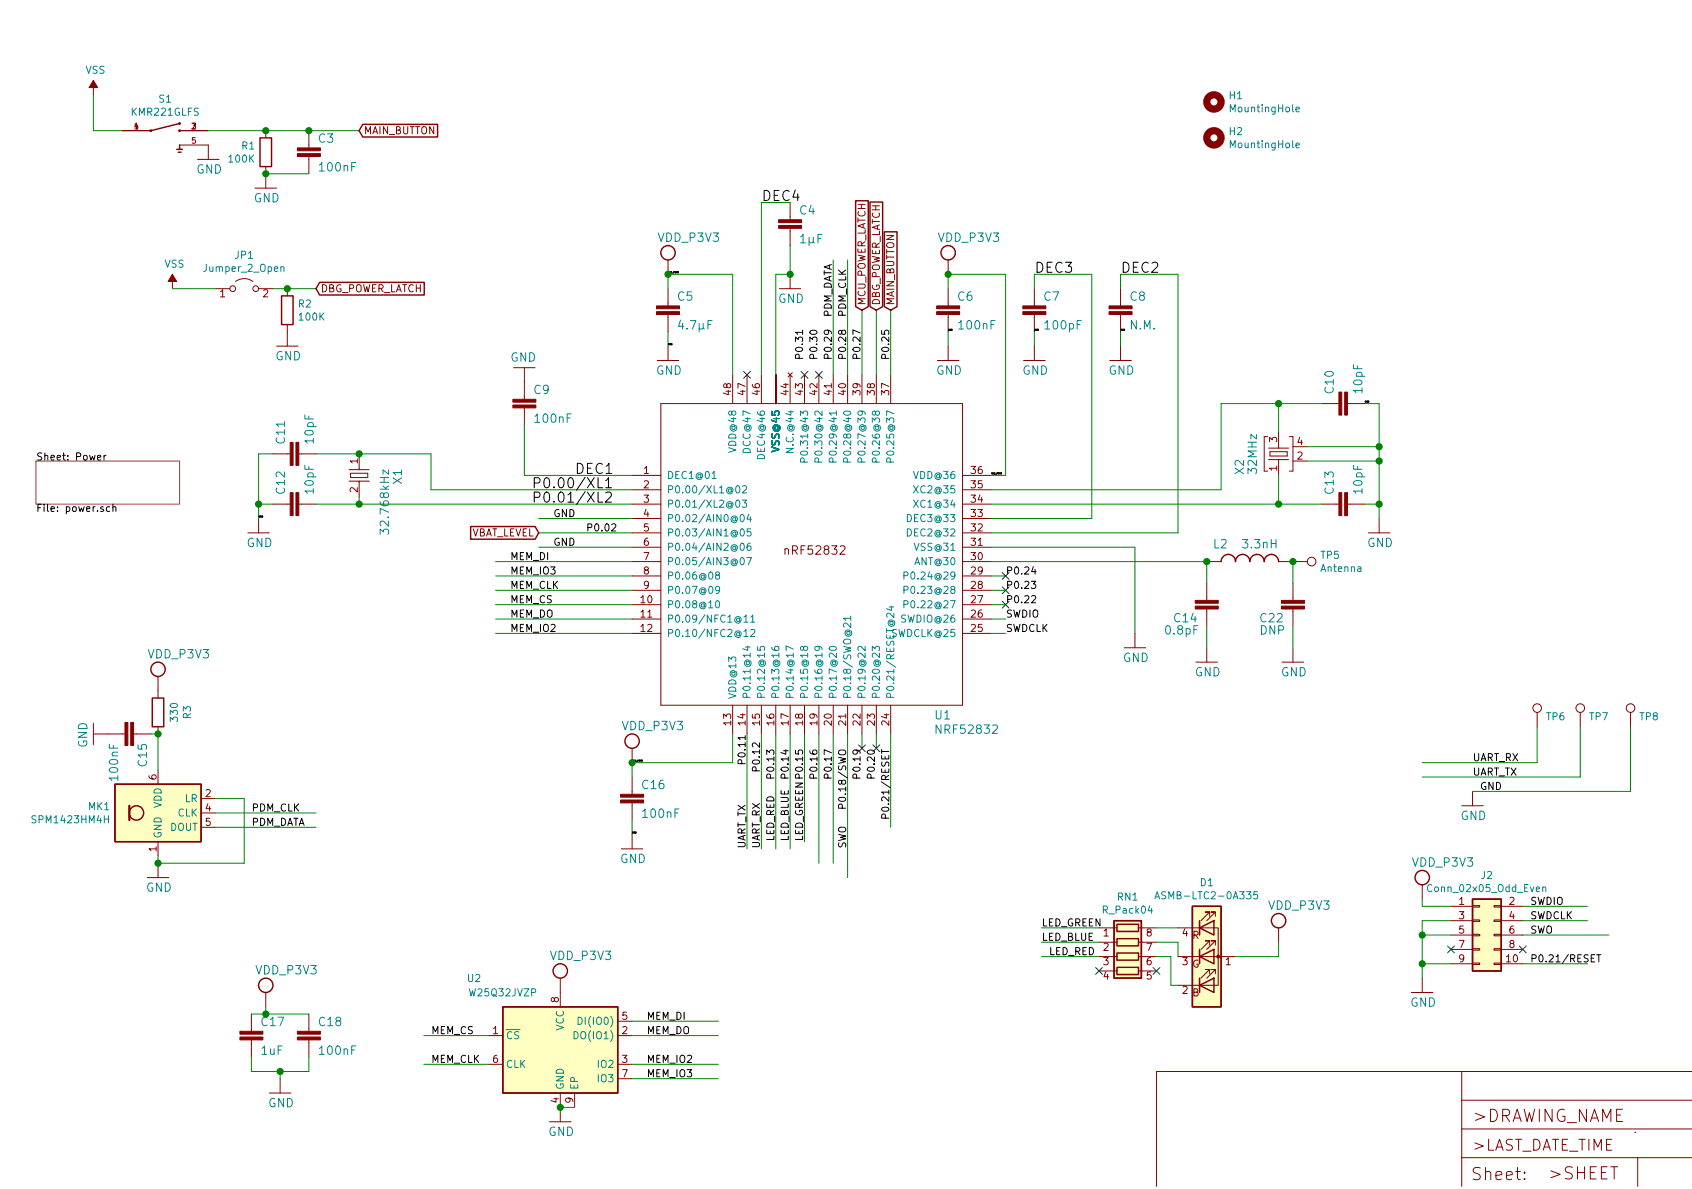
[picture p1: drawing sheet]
EESchema Schematic File Version 4
EELAYER 30 0
EELAYER END
$Descr User 11774 8268
encoding utf-8
Sheet 1 2
Title ""
Date ""
Rev ""
Comp ""
Comment1 ""
Comment2 ""
Comment3 ""
Comment4 ""
$EndDescr
Wire Wire Line
	4400 5800 4400 5700
Text Label 4400 5800 0    10   ~ 0
GND
Wire Wire Line
	4650 2400 4650 2300
Text Label 4650 2400 0    10   ~ 0
GND
Wire Wire Line
	5500 1700 5500 1900
Wire Wire Line
	5400 2600 5400 1900
Wire Wire Line
	5400 1900 5500 1900
Connection ~ 5500 1900
Wire Wire Line
	6600 2300 6600 2400
Text Label 6600 2300 0    10   ~ 0
GND
Wire Wire Line
	9500 2800 9600 2800
Wire Wire Line
	9600 2800 9600 3100
Wire Wire Line
	9600 3100 9600 3200
Wire Wire Line
	9600 3200 9600 3500
Wire Wire Line
	9600 3500 9600 3600
Wire Wire Line
	9500 3500 9600 3500
Wire Wire Line
	9100 3100 9600 3100
Wire Wire Line
	9100 3200 9600 3200
Connection ~ 9600 3500
Connection ~ 9600 3100
Connection ~ 9600 3200
Text Label 9500 2800 0    10   ~ 0
GND
Wire Wire Line
	7200 2300 7200 2400
Text Label 7200 2300 0    10   ~ 0
GND
Wire Wire Line
	7800 2300 7800 2400
Text Label 7800 2300 0    10   ~ 0
GND
Wire Wire Line
	6900 3800 7900 3800
Wire Wire Line
	7900 3800 7900 4400
Wire Wire Line
	1800 3600 1800 3500
Wire Wire Line
	1800 3500 1800 3150
Wire Wire Line
	1800 3150 1900 3150
Wire Wire Line
	1900 3500 1800 3500
Connection ~ 1800 3500
Text Label 1800 3600 0    10   ~ 0
GND
Wire Wire Line
	4400 5300 4400 5400
Wire Wire Line
	5100 5100 5100 5300
Wire Wire Line
	5100 5300 4400 5300
Connection ~ 4400 5300
Text Label 4400 5300 0    10   ~ 0
VDD_P3V3
Wire Wire Line
	4650 1900 4650 2000
Connection ~ 4650 1900
Text Label 4650 1900 0    10   ~ 0
VDD_P3V3
Wire Wire Line
	6900 3300 7000 3300
Wire Wire Line
	7000 3300 7000 1900
Wire Wire Line
	7000 1900 6600 1900
Wire Wire Line
	6600 1900 6600 2000
Connection ~ 6600 1900
Text Label 6900 3300 0    10   ~ 0
VDD_P3V3
Text Label 4000 3300 0    70   ~ 0
DEC1
Wire Wire Line
	5300 1400 5500 1400
Text Label 5300 1400 0    70   ~ 0
DEC4
Wire Wire Line
	7200 2000 7200 1900
Wire Wire Line
	7200 1900 7600 1900
Wire Wire Line
	7600 1900 7600 3600
Wire Wire Line
	7600 3600 6900 3600
Text Label 7200 1900 0    70   ~ 0
DEC3
Wire Wire Line
	6900 3700 8200 3700
Wire Wire Line
	8200 3700 8200 1900
Wire Wire Line
	8200 1900 7800 1900
Wire Wire Line
	7800 1900 7800 2000
Text Label 7800 1900 0    70   ~ 0
DEC2
Wire Wire Line
	9200 2800 8900 2800
Wire Wire Line
	8900 2800 8900 3000
Wire Wire Line
	8900 2800 8500 2800
Wire Wire Line
	8500 2800 8500 3400
Wire Wire Line
	8500 3400 6900 3400
Connection ~ 8900 2800
Wire Wire Line
	8900 3300 8900 3500
Wire Wire Line
	8900 3500 9200 3500
Wire Wire Line
	6900 3500 8900 3500
Connection ~ 8900 3500
Text Label 5600 2500 1    50   ~ 0
P0.31
Text Label 5700 2500 1    50   ~ 0
P0.30
Text Label 5800 2500 1    50   ~ 0
P0.29
Text Label 5900 2500 1    50   ~ 0
P0.28
Text Label 6000 2500 1    50   ~ 0
P0.27
Text Label 6200 2500 1    50   ~ 0
P0.25
Wire Wire Line
	6900 4000 7000 4000
Text Label 7000 4000 0    50   ~ 0
P0.24
Wire Wire Line
	6900 4100 7000 4100
Text Label 7000 4100 0    50   ~ 0
P0.23
Wire Wire Line
	6900 4200 7000 4200
Text Label 7000 4200 0    50   ~ 0
P0.22
Text Label 4300 3700 2    50   ~ 0
P0.02
Text Label 5200 5100 3    50   ~ 0
P0.11
Text Label 5300 5150 3    50   ~ 0
P0.12
Text Label 5400 5200 3    50   ~ 0
P0.13
Text Label 5500 5200 3    50   ~ 0
P0.14
Text Label 5600 5200 3    50   ~ 0
P0.15
Text Label 5700 5200 3    50   ~ 0
P0.16
Text Label 5800 5200 3    50   ~ 0
P0.17
Text Label 5900 5200 3    50   ~ 0
P0.18/SWO
Wire Wire Line
	6000 5100 6000 5200
Text Label 6000 5200 3    50   ~ 0
P0.19
Wire Wire Line
	6100 5100 6100 5200
Text Label 6100 5200 3    50   ~ 0
P0.20
Text Label 6200 5200 3    50   ~ 0
P0.21/RESET
Wire Wire Line
	3000 3400 3000 3150
Wire Wire Line
	2200 3150 2500 3150
Wire Wire Line
	3000 3150 2500 3150
Connection ~ 2500 3150
Text Label 3700 3400 0    70   ~ 0
P0.00/XL1
Wire Wire Line
	2200 3500 2500 3500
Wire Wire Line
	2500 3500 2500 3450
Text Label 3700 3500 0    70   ~ 0
P0.01/XL2
Connection ~ 2500 3500
Wire Wire Line
	6900 4400 7000 4400
Text Label 7000 4400 0    50   ~ 0
SWDCLK
Wire Wire Line
	6900 4300 7000 4300
Text Label 7000 4300 0    50   ~ 0
SWDIO
$Comp
L nRF52832_qfaa-eagle-import:NRF52832 U1
U 1 1
P 4600 4900
F 0 "U1" H 6500 4800 59  0000 L BNN
F 1 "NRF52832" H 6500 4700 59  0000 L BNN
F 2 "nRF52832_qfaa:QFN40P600X600X90-48_N" H 4600 4900 50  0001 C CNN
F 3 "" H 4600 4900 50  0001 C CNN
F 4 "C77540" H 4600 4900 50  0001 C CNN "LCSC"
	1    4600 4900
	1    0    0    -1  
$EndComp
$Comp
L nRF52832_qfaa-eagle-import:VCC #VDD_NRF05
U 1 1
P 4400 5200
F 0 "#VDD_NRF05" H 4400 5200 50  0001 C CNN
F 1 "VDD_P3V3" H 4325 5325 59  0000 L BNN
F 2 "" H 4400 5200 50  0001 C CNN
F 3 "" H 4400 5200 50  0001 C CNN
	1    4400 5200
	1    0    0    -1  
$EndComp
$Comp
L nRF52832_qfaa-eagle-import:GND #GND016
U 1 1
P 4400 5900
F 0 "#GND016" H 4400 5900 50  0001 C CNN
F 1 "GND" H 4300 5800 59  0000 L BNN
F 2 "" H 4400 5900 50  0001 C CNN
F 3 "" H 4400 5900 50  0001 C CNN
	1    4400 5900
	-1   0    0    -1  
$EndComp
$Comp
L nRF52832_qfaa-eagle-import:GND #GND09
U 1 1
P 3650 2550
F 0 "#GND09" H 3650 2550 50  0001 C CNN
F 1 "GND" H 3550 2450 59  0000 L BNN
F 2 "" H 3650 2550 50  0001 C CNN
F 3 "" H 3650 2550 50  0001 C CNN
	1    3650 2550
	1    0    0    1   
$EndComp
$Comp
L nRF52832_qfaa-eagle-import:GND #GND05
U 1 1
P 4650 2500
F 0 "#GND05" H 4650 2500 50  0001 C CNN
F 1 "GND" H 4550 2400 59  0000 L BNN
F 2 "" H 4650 2500 50  0001 C CNN
F 3 "" H 4650 2500 50  0001 C CNN
	1    4650 2500
	-1   0    0    -1  
$EndComp
$Comp
L nRF52832_qfaa-eagle-import:GND #GND03
U 1 1
P 5500 2000
F 0 "#GND03" H 5500 2000 50  0001 C CNN
F 1 "GND" H 5400 1900 59  0000 L BNN
F 2 "" H 5500 2000 50  0001 C CNN
F 3 "" H 5500 2000 50  0001 C CNN
	1    5500 2000
	-1   0    0    -1  
$EndComp
$Comp
L nRF52832_qfaa-eagle-import:GND #GND06
U 1 1
P 6600 2500
F 0 "#GND06" H 6600 2500 50  0001 C CNN
F 1 "GND" H 6500 2400 59  0000 L BNN
F 2 "" H 6600 2500 50  0001 C CNN
F 3 "" H 6600 2500 50  0001 C CNN
	1    6600 2500
	-1   0    0    -1  
$EndComp
$Comp
L nRF52832_qfaa-eagle-import:GND #GND07
U 1 1
P 7200 2500
F 0 "#GND07" H 7200 2500 50  0001 C CNN
F 1 "GND" H 7100 2400 59  0000 L BNN
F 2 "" H 7200 2500 50  0001 C CNN
F 3 "" H 7200 2500 50  0001 C CNN
	1    7200 2500
	-1   0    0    -1  
$EndComp
$Comp
L nRF52832_qfaa-eagle-import:GND #GND010
U 1 1
P 1800 3700
F 0 "#GND010" H 1800 3700 50  0001 C CNN
F 1 "GND" H 1700 3600 59  0000 L BNN
F 2 "" H 1800 3700 50  0001 C CNN
F 3 "" H 1800 3700 50  0001 C CNN
	1    1800 3700
	-1   0    0    -1  
$EndComp
$Comp
L nRF52832_qfaa-eagle-import:VCC #VDD_NRF02
U 1 1
P 4650 1800
F 0 "#VDD_NRF02" H 4650 1800 50  0001 C CNN
F 1 "VDD_P3V3" H 4575 1925 59  0000 L BNN
F 2 "" H 4650 1800 50  0001 C CNN
F 3 "" H 4650 1800 50  0001 C CNN
	1    4650 1800
	1    0    0    -1  
$EndComp
$Comp
L nRF52832_qfaa-eagle-import:VCC #VDD_NRF03
U 1 1
P 6600 1800
F 0 "#VDD_NRF03" H 6600 1800 50  0001 C CNN
F 1 "VDD_P3V3" H 6525 1925 59  0000 L BNN
F 2 "" H 6600 1800 50  0001 C CNN
F 3 "" H 6600 1800 50  0001 C CNN
	1    6600 1800
	1    0    0    -1  
$EndComp
$Comp
L nRF52832_qfaa-eagle-import:GND #GND011
U 1 1
P 9600 3700
F 0 "#GND011" H 9600 3700 50  0001 C CNN
F 1 "GND" H 9500 3600 59  0000 L BNN
F 2 "" H 9600 3700 50  0001 C CNN
F 3 "" H 9600 3700 50  0001 C CNN
	1    9600 3700
	-1   0    0    -1  
$EndComp
$Comp
L nRF52832_qfaa-eagle-import:GND #GND08
U 1 1
P 7800 2500
F 0 "#GND08" H 7800 2500 50  0001 C CNN
F 1 "GND" H 7700 2400 59  0000 L BNN
F 2 "" H 7800 2500 50  0001 C CNN
F 3 "" H 7800 2500 50  0001 C CNN
	1    7800 2500
	-1   0    0    -1  
$EndComp
$Comp
L nRF52832_qfaa-eagle-import:XTAL_32MHZ X2
U 1 1
P 9000 3300
F 0 "X2" H 9000 3640 59  0000 L BNN
F 1 "32MHz" H 9000 3550 59  0000 L BNN
F 2 "nRF52832_qfaa:BT-XTAL_2016_N" H 9000 3300 50  0001 C CNN
F 3 "" H 9000 3300 50  0001 C CNN
	1    9000 3300
	0    -1   -1   0   
$EndComp
$Comp
L nRF52832_qfaa-eagle-import:INDUCTOR_0402_N L2
U 1 1
P 8700 3900
F 0 "L2" V 8850 4050 59  0000 L BNN
F 1 "3.3nH" V 8850 3700 59  0000 L BNN
F 2 "Capacitor_SMD:C_0402_1005Metric" H 8700 3900 50  0001 C CNN
F 3 "" H 8700 3900 50  0001 C CNN
F 4 "C162542" H 8700 3900 50  0001 C CNN "LCSC"
	1    8700 3900
	0    -1   -1   0   
$EndComp
$Comp
L nRF52832_qfaa-eagle-import:CAPACITOR_0402_N C10
U 1 1
P 9300 2800
F 0 "C10" H 9360 2815 59  0000 L BNN
F 1 "10pF" H 9360 2615 59  0000 L BNN
F 2 "Capacitor_SMD:C_0402_1005Metric" H 9300 2800 50  0001 C CNN
F 3 "" H 9300 2800 50  0001 C CNN
F 4 "C32949" H 9300 2800 50  0001 C CNN "LCSC"
	1    9300 2800
	0    -1   -1   0   
$EndComp
$Comp
L nRF52832_qfaa-eagle-import:CAPACITOR_0402_N C13
U 1 1
P 9300 3500
F 0 "C13" H 9360 3515 59  0000 L BNN
F 1 "10pF" H 9360 3315 59  0000 L BNN
F 2 "Capacitor_SMD:C_0402_1005Metric" H 9300 3500 50  0001 C CNN
F 3 "" H 9300 3500 50  0001 C CNN
F 4 "C32949" H 9300 3500 50  0001 C CNN "LCSC"
	1    9300 3500
	0    -1   -1   0   
$EndComp
$Comp
L nRF52832_qfaa-eagle-import:CAPACITOR_0402_N C14
U 1 1
P 8400 4250
F 0 "C14" H 8460 4265 59  0000 L BNN
F 1 "0.8pF" H 8450 4350 59  0000 L BNN
F 2 "Capacitor_SMD:C_0402_1005Metric" H 8400 4250 50  0001 C CNN
F 3 "" H 8400 4250 50  0001 C CNN
F 4 "C326068" H 8400 4250 50  0001 C CNN "LCSC"
	1    8400 4250
	-1   0    0    1   
$EndComp
$Comp
L nRF52832_qfaa-eagle-import:CAPACITOR_0402_N C9
U 1 1
P 3650 2750
F 0 "C9" H 3710 2765 59  0000 L BNN
F 1 "100nF" H 3710 2565 59  0000 L BNN
F 2 "Capacitor_SMD:C_0402_1005Metric" H 3650 2750 50  0001 C CNN
F 3 "" H 3650 2750 50  0001 C CNN
F 4 "C1525" H 3650 2750 50  0001 C CNN "LCSC"
	1    3650 2750
	1    0    0    -1  
$EndComp
$Comp
L nRF52832_qfaa-eagle-import:CAPACITOR_0402_N C16
U 1 1
P 4400 5500
F 0 "C16" H 4460 5515 59  0000 L BNN
F 1 "100nF" H 4460 5315 59  0000 L BNN
F 2 "Capacitor_SMD:C_0402_1005Metric" H 4400 5500 50  0001 C CNN
F 3 "" H 4400 5500 50  0001 C CNN
F 4 "C1525" H 4400 5500 50  0001 C CNN "LCSC"
	1    4400 5500
	1    0    0    -1  
$EndComp
$Comp
L nRF52832_qfaa-eagle-import:CAPACITOR_0402_N C6
U 1 1
P 6600 2100
F 0 "C6" H 6660 2115 59  0000 L BNN
F 1 "100nF" H 6660 1915 59  0000 L BNN
F 2 "Capacitor_SMD:C_0402_1005Metric" H 6600 2100 50  0001 C CNN
F 3 "" H 6600 2100 50  0001 C CNN
F 4 "C1525" H 6600 2100 50  0001 C CNN "LCSC"
	1    6600 2100
	1    0    0    -1  
$EndComp
$Comp
L nRF52832_qfaa-eagle-import:CAPACITOR_0402_N C8
U 1 1
P 7800 2100
F 0 "C8" H 7860 2115 59  0000 L BNN
F 1 "N.M." H 7860 1915 59  0000 L BNN
F 2 "Capacitor_SMD:C_0402_1005Metric" H 7800 2100 50  0001 C CNN
F 3 "" H 7800 2100 50  0001 C CNN
	1    7800 2100
	1    0    0    -1  
$EndComp
$Comp
L nRF52832_qfaa-eagle-import:CAPACITOR_0402_N C7
U 1 1
P 7200 2100
F 0 "C7" H 7260 2115 59  0000 L BNN
F 1 "100pF" H 7260 1915 59  0000 L BNN
F 2 "Capacitor_SMD:C_0402_1005Metric" H 7200 2100 50  0001 C CNN
F 3 "" H 7200 2100 50  0001 C CNN
F 4 "C1546" H 7200 2100 50  0001 C CNN "LCSC"
	1    7200 2100
	1    0    0    -1  
$EndComp
$Comp
L nRF52832_qfaa-eagle-import:CAPACITOR_0603_N C5
U 1 1
P 4650 2100
F 0 "C5" H 4710 2115 59  0000 L BNN
F 1 "4.7µF" H 4710 1915 59  0000 L BNN
F 2 "Capacitor_SMD:C_0402_1005Metric" H 4650 2100 50  0001 C CNN
F 3 "" H 4650 2100 50  0001 C CNN
F 4 "C77004" H 4650 2100 50  0001 C CNN "LCSC"
	1    4650 2100
	1    0    0    -1  
$EndComp
$Comp
L nRF52832_qfaa-eagle-import:CAPACITOR_0603_N C4
U 1 1
P 5500 1500
F 0 "C4" H 5560 1515 59  0000 L BNN
F 1 "1µF" H 5560 1315 59  0000 L BNN
F 2 "Capacitor_SMD:C_0402_1005Metric" H 5500 1500 50  0001 C CNN
F 3 "" H 5500 1500 50  0001 C CNN
F 4 "C92755" H 5500 1500 50  0001 C CNN "LCSC"
	1    5500 1500
	1    0    0    -1  
$EndComp
$Comp
L nRF52832_qfaa-eagle-import:XTAL_32KHZ X1
U 1 1
P 2500 3250
F 0 "X1" H 2500 3490 59  0000 L BNN
F 1 "32.768kHz" H 2500 3400 59  0000 L BNN
F 2 "nRF52832_qfaa:XTAL_3215_N" H 2500 3250 50  0001 C CNN
F 3 "" H 2500 3250 50  0001 C CNN
	1    2500 3250
	0    1    1    0   
$EndComp
$Comp
L nRF52832_qfaa-eagle-import:CAPACITOR_0402_N C11
U 1 1
P 2000 3150
F 0 "C11" H 2060 3165 59  0000 L BNN
F 1 "10pF" H 2060 2965 59  0000 L BNN
F 2 "Capacitor_SMD:C_0402_1005Metric" H 2000 3150 50  0001 C CNN
F 3 "" H 2000 3150 50  0001 C CNN
F 4 "C32949" H 2000 3150 50  0001 C CNN "LCSC"
	1    2000 3150
	0    -1   -1   0   
$EndComp
$Comp
L nRF52832_qfaa-eagle-import:CAPACITOR_0402_N C12
U 1 1
P 2000 3500
F 0 "C12" H 2060 3515 59  0000 L BNN
F 1 "10pF" H 2060 3315 59  0000 L BNN
F 2 "Capacitor_SMD:C_0402_1005Metric" H 2000 3500 50  0001 C CNN
F 3 "" H 2000 3500 50  0001 C CNN
F 4 "C32949" H 2000 3500 50  0001 C CNN "LCSC"
	1    2000 3500
	0    -1   -1   0   
$EndComp
Wire Wire Line
	3000 3400 4400 3400
Wire Wire Line
	2500 3500 4400 3500
Text Label 10650 6700 0    50   ~ 0
P0.21/RESET
Text Label 10650 6300 0    50   ~ 0
SWDIO
Text Label 10650 6400 0    50   ~ 0
SWDCLK
$Comp
L nRF52832_qfaa-eagle-import:GND #GND018
U 1 1
P 9900 6900
F 0 "#GND018" H 9900 6900 50  0001 C CNN
F 1 "GND" H 9800 6800 59  0000 L BNN
F 2 "" H 9900 6900 50  0001 C CNN
F 3 "" H 9900 6900 50  0001 C CNN
	1    9900 6900
	-1   0    0    -1  
$EndComp
$Comp
L nRF52832_qfaa-eagle-import:VCC #VDD_NRF06
U 1 1
P 9900 6150
F 0 "#VDD_NRF06" H 9900 6150 50  0001 C CNN
F 1 "VDD_P3V3" H 9825 6275 59  0000 L BNN
F 2 "" H 9900 6150 50  0001 C CNN
F 3 "" H 9900 6150 50  0001 C CNN
	1    9900 6150
	1    0    0    -1  
$EndComp
$Comp
L nRF52832_qfaa-eagle-import:A4L-LOC #FRAME1
U 1 1
P 1700 8400
F 0 "#FRAME1" H 1700 8400 50  0001 C CNN
F 1 "1" H 1700 8400 50  0001 C CNN
F 2 "" H 1700 8400 50  0001 C CNN
F 3 "" H 1700 8400 50  0001 C CNN
	1    1700 8400
	1    0    0    -1  
$EndComp
$Comp
L nRF52832_qfaa-eagle-import:VCC #VDD_NRF08
U 1 1
P 3900 6800
F 0 "#VDD_NRF08" H 3900 6800 50  0001 C CNN
F 1 "VDD_P3V3" H 3825 6925 59  0000 L BNN
F 2 "" H 3900 6800 50  0001 C CNN
F 3 "" H 3900 6800 50  0001 C CNN
	1    3900 6800
	1    0    0    -1  
$EndComp
$Comp
L nRF52832_qfaa-eagle-import:GND #GND020
U 1 1
P 3900 7800
F 0 "#GND020" H 3900 7800 50  0001 C CNN
F 1 "GND" H 3800 7700 59  0000 L BNN
F 2 "" H 3900 7800 50  0001 C CNN
F 3 "" H 3900 7800 50  0001 C CNN
	1    3900 7800
	-1   0    0    -1  
$EndComp
Wire Wire Line
	4000 7700 3900 7700
Wire Wire Line
	3400 7200 2950 7200
Wire Wire Line
	3400 7400 2950 7400
Wire Wire Line
	4400 7100 5000 7100
Wire Wire Line
	4400 7200 5000 7200
Wire Wire Line
	4400 7400 5000 7400
Wire Wire Line
	4400 7500 5000 7500
Text Label 7300 6650 0    50   ~ 0
LED_RED
Text Label 7250 6450 0    50   ~ 0
LED_GREEN
Text Label 3000 7200 0    50   ~ 0
MEM_CS
Text Label 3000 7400 0    50   ~ 0
MEM_CLK
Text Label 4500 7100 0    50   ~ 0
MEM_DI
Text Label 4500 7200 0    50   ~ 0
MEM_DO
Text Label 4500 7400 0    50   ~ 0
MEM_IO2
Wire Wire Line
	3450 3900 4400 3900
Wire Wire Line
	3450 4000 4400 4000
Text Label 3550 4400 0    50   ~ 0
MEM_IO2
Text Label 3550 4300 0    50   ~ 0
MEM_DO
Text Label 3550 4100 0    50   ~ 0
MEM_CLK
Text Label 3550 4000 0    50   ~ 0
MEM_IO3
Wire Wire Line
	3450 4400 4400 4400
Text Label 4500 7500 0    50   ~ 0
MEM_IO3
Wire Wire Line
	3450 4200 4400 4200
Text Label 3550 3900 0    50   ~ 0
MEM_DI
Text Label 3550 4200 0    50   ~ 0
MEM_CS
Wire Wire Line
	3450 4100 4400 4100
Text Label 10650 6500 0    50   ~ 0
SWO
Wire Wire Line
	5900 5100 5900 6100
Text Label 5900 5900 1    50   ~ 0
SWO
$Comp
L nRF52832_qfaa-eagle-import:GND #GND013
U 1 1
P 8400 4600
F 0 "#GND013" H 8400 4600 50  0001 C CNN
F 1 "GND" H 8300 4500 59  0000 L BNN
F 2 "" H 8400 4600 50  0001 C CNN
F 3 "" H 8400 4600 50  0001 C CNN
	1    8400 4600
	-1   0    0    -1  
$EndComp
Text Label 10300 5500 0    50   ~ 0
GND
Text Label 10250 5400 0    50   ~ 0
UART_TX
Text Label 10250 5300 0    50   ~ 0
UART_RX
$Comp
L nRF52832_qfaa-eagle-import:GND #GND015
U 1 1
P 10250 5600
F 0 "#GND015" H 10250 5600 50  0001 C CNN
F 1 "GND" H 10150 5500 59  0000 L BNN
F 2 "" H 10250 5600 50  0001 C CNN
F 3 "" H 10250 5600 50  0001 C CNN
	1    10250 5600
	-1   0    0    -1  
$EndComp
$Comp
L LED:ASMB-MTB0-0A3A2 D1
U 1 1
P 8400 6650
F 0 "D1" H 8400 7167 50  0000 C CNN
F 1 "ASMB-LTC2-0A335" H 8400 7076 50  0000 C CNN
F 2 "nRF52832_qfaa:LED_Cree-PLCC4_2x2mm_CW" H 8400 7150 50  0001 C CNN
F 3 "https://docs.broadcom.com/docs/ASMB-LTC2-0A335-DS" H 8400 6200 50  0001 C CNN
	1    8400 6650
	1    0    0    -1  
$EndComp
Wire Wire Line
	8050 6450 8200 6450
Wire Wire Line
	8050 6550 8200 6550
Wire Wire Line
	8200 6550 8200 6650
Wire Wire Line
	8050 6650 8150 6650
Wire Wire Line
	8150 6650 8150 6850
Wire Wire Line
	8150 6850 8200 6850
Wire Wire Line
	7650 6450 7250 6450
Wire Wire Line
	7650 6550 7250 6550
Wire Wire Line
	7650 6650 7250 6650
Text Label 7250 6550 0    50   ~ 0
LED_BLUE
Wire Wire Line
	8600 6650 8900 6650
Wire Wire Line
	8900 6650 8900 6550
$Comp
L nRF52832_qfaa-eagle-import:VCC #VDD_NRF07
U 1 1
P 8900 6450
F 0 "#VDD_NRF07" H 8900 6450 50  0001 C CNN
F 1 "VDD_P3V3" H 8825 6575 59  0000 L BNN
F 2 "" H 8900 6450 50  0001 C CNN
F 3 "" H 8900 6450 50  0001 C CNN
	1    8900 6450
	1    0    0    -1  
$EndComp
Wire Wire Line
	5400 5100 5400 5900
Wire Wire Line
	5500 5100 5500 5900
Text Label 5300 5900 1    50   ~ 0
UART_RX
Text Label 5200 5900 1    50   ~ 0
UART_TX
Wire Wire Line
	5600 5100 5600 5850
Text Label 5400 5850 1    50   ~ 0
LED_RED
Wire Wire Line
	5200 5100 5200 5900
Wire Wire Line
	9900 6300 9900 6250
Wire Wire Line
	10600 6500 11200 6500
Wire Wire Line
	10600 6400 11050 6400
Wire Wire Line
	10600 6300 11050 6300
Wire Wire Line
	10600 6700 11050 6700
Wire Wire Line
	10100 6300 9900 6300
$Comp
L Connector_Generic:Conn_02x05_Odd_Even J2
U 1 1
P 10300 6500
F 0 "J2" H 10350 6917 50  0000 C CNN
F 1 "Conn_02x05_Odd_Even" H 10350 6826 50  0000 C CNN
F 2 "Connector_PinHeader_1.27mm:PinHeader_2x05_P1.27mm_Vertical_SMD" H 10300 6500 50  0001 C CNN
F 3 "~" H 10300 6500 50  0001 C CNN
	1    10300 6500
	1    0    0    -1  
$EndComp
Wire Wire Line
	10100 6700 9900 6700
Connection ~ 9900 6700
Wire Wire Line
	9900 6700 9900 6800
Wire Wire Line
	9900 6400 10100 6400
Wire Wire Line
	9900 6400 9900 6500
Wire Wire Line
	10100 6500 9900 6500
Connection ~ 9900 6500
Wire Wire Line
	9900 6500 9900 6700
Connection ~ 3900 7700
Wire Wire Line
	1850 7050 1750 7050
Connection ~ 1850 7050
Wire Wire Line
	1850 7000 1850 7050
$Comp
L nRF52832_qfaa-eagle-import:VCC #VDD_NRF09
U 1 1
P 1850 6900
F 0 "#VDD_NRF09" H 1850 6900 50  0001 C CNN
F 1 "VDD_P3V3" H 1775 7025 59  0000 L BNN
F 2 "" H 1850 6900 50  0001 C CNN
F 3 "" H 1850 6900 50  0001 C CNN
	1    1850 6900
	1    0    0    -1  
$EndComp
Wire Wire Line
	1950 7450 2150 7450
Connection ~ 1950 7450
Wire Wire Line
	1950 7500 1950 7450
$Comp
L nRF52832_qfaa-eagle-import:GND #GND019
U 1 1
P 1950 7600
F 0 "#GND019" H 1950 7600 50  0001 C CNN
F 1 "GND" H 1850 7500 59  0000 L BNN
F 2 "" H 1950 7600 50  0001 C CNN
F 3 "" H 1950 7600 50  0001 C CNN
	1    1950 7600
	-1   0    0    -1  
$EndComp
Wire Wire Line
	1750 7450 1950 7450
Wire Wire Line
	2150 7050 1850 7050
$Comp
L nRF52832_qfaa-eagle-import:CAPACITOR_0402_N C17
U 1 1
P 1750 7150
F 0 "C17" H 1810 7165 59  0000 L BNN
F 1 "1uF" H 1810 6965 59  0000 L BNN
F 2 "Capacitor_SMD:C_0402_1005Metric" H 1750 7150 50  0001 C CNN
F 3 "" H 1750 7150 50  0001 C CNN
F 4 "C52923" H 1750 7150 50  0001 C CNN "LCSC"
	1    1750 7150
	1    0    0    -1  
$EndComp
Wire Wire Line
	1750 7450 1750 7350
$Comp
L nRF52832_qfaa-eagle-import:CAPACITOR_0402_N C18
U 1 1
P 2150 7150
F 0 "C18" H 2210 7165 59  0000 L BNN
F 1 "100nF" H 2210 6965 59  0000 L BNN
F 2 "Capacitor_SMD:C_0402_1005Metric" H 2150 7150 50  0001 C CNN
F 3 "" H 2150 7150 50  0001 C CNN
F 4 "C1525" H 2150 7150 50  0001 C CNN "LCSC"
	1    2150 7150
	1    0    0    -1  
$EndComp
Wire Wire Line
	2150 7450 2150 7350
$Comp
L Memory_Flash:W25Q32JVZP U2
U 1 1
P 3900 7300
F 0 "U2" H 3300 7800 50  0000 C CNN
F 1 "W25Q32JVZP" H 3500 7700 50  0000 C CNN
F 2 "nRF52832_qfaa:WSON-8-1EP_6x5mm_P1.27mm_EP3.4x4.3mm" H 3900 7300 50  0001 C CNN
F 3 "http://www.winbond.com/resource-files/w25q32jv%20revg%2003272018%20plus.pdf" H 3900 7300 50  0001 C CNN
F 4 "C2689660" H 3900 7300 50  0001 C CNN "LCSC"
	1    3900 7300
	1    0    0    -1  
$EndComp
$Comp
L nRF52832_qfaa-eagle-import:VCC #VDD_NRF04
U 1 1
P 1100 4700
F 0 "#VDD_NRF04" H 1100 4700 50  0001 C CNN
F 1 "VDD_P3V3" H 1025 4825 59  0000 L BNN
F 2 "" H 1100 4700 50  0001 C CNN
F 3 "" H 1100 4700 50  0001 C CNN
	1    1100 4700
	1    0    0    -1  
$EndComp
$Comp
L nRF52832_qfaa-eagle-import:GND #GND017
U 1 1
P 1100 6100
F 0 "#GND017" H 1100 6100 50  0001 C CNN
F 1 "GND" H 1000 6000 59  0000 L BNN
F 2 "" H 1100 6100 50  0001 C CNN
F 3 "" H 1100 6100 50  0001 C CNN
	1    1100 6100
	-1   0    0    -1  
$EndComp
$Comp
L Device:R R3
U 1 1
P 1100 4950
F 0 "R3" V 893 4950 50  0000 C CNN
F 1 "330" V 984 4950 50  0000 C CNN
F 2 "Resistor_SMD:R_0402_1005Metric" V 1030 4950 50  0001 C CNN
F 3 "~" H 1100 4950 50  0001 C CNN
F 4 "C25104" H 1100 4950 50  0001 C CNN "LCSC"
	1    1100 4950
	-1   0    0    1   
$EndComp
Wire Wire Line
	4400 3600 3750 3600
Wire Wire Line
	4400 3800 3750 3800
Text Label 3850 3600 0    50   ~ 0
GND
Text Label 3850 3800 0    50   ~ 0
GND
Wire Wire Line
	8400 4350 8400 4500
Wire Wire Line
	8400 4050 8400 3900
NoConn ~ 6000 5200
NoConn ~ 6100 5200
Wire Wire Line
	6200 5100 6200 5750
NoConn ~ 7000 4000
NoConn ~ 7000 4100
NoConn ~ 7000 4200
NoConn ~ 5700 2600
NoConn ~ 5600 2600
NoConn ~ 5200 2600
NoConn ~ 8050 6750
NoConn ~ 7650 6750
NoConn ~ 10600 6600
NoConn ~ 10100 6600
NoConn ~ 200  -1450
Wire Wire Line
	3450 4300 4400 4300
Wire Wire Line
	5300 2600 5300 1400
$Comp
L Jumper:Jumper_2_Open JP1
U 1 1
P 1700 2000
F 0 "JP1" H 1700 2235 50  0000 C CNN
F 1 "Jumper_2_Open" H 1700 2144 50  0000 C CNN
F 2 "Jumper:SolderJumper-2_P1.3mm_Open_RoundedPad1.0x1.5mm" H 1700 2000 50  0001 C CNN
F 3 "~" H 1700 2000 50  0001 C CNN
	1    1700 2000
	1    0    0    -1  
$EndComp
Wire Wire Line
	1200 2000 1500 2000
$Comp
L Device:R R2
U 1 1
P 2000 2150
F 0 "R2" H 2070 2196 50  0000 L CNN
F 1 "100K" H 2070 2105 50  0000 L CNN
F 2 "Resistor_SMD:R_0402_1005Metric" V 1930 2150 50  0001 C CNN
F 3 "~" H 2000 2150 50  0001 C CNN
F 4 "C25741" H 2000 2150 50  0001 C CNN "LCSC"
	1    2000 2150
	1    0    0    -1  
$EndComp
Wire Wire Line
	1900 2000 2000 2000
$Comp
L nRF52832_qfaa-eagle-import:GND #GND04
U 1 1
P 2000 2400
F 0 "#GND04" H 2000 2400 50  0001 C CNN
F 1 "GND" H 1900 2300 59  0000 L BNN
F 2 "" H 2000 2400 50  0001 C CNN
F 3 "" H 2000 2400 50  0001 C CNN
	1    2000 2400
	-1   0    0    -1  
$EndComp
$Comp
L Sensor_Audio:MP45DT02 MK1
U 1 1
P 1100 5650
F 0 "MK1" H 771 5696 50  0000 R CNN
F 1 "SPM1423HM4H" H 771 5605 50  0000 R CNN
F 2 "Sensor_Audio:ST_HLGA-6_3.76x4.72mm_P1.65mm" H 200 5300 50  0001 L CIN
F 3 "https://media.digikey.com/pdf/Data%20Sheets/Knowles%20Acoustics%20PDFs/SPM1423HM4H-B.pdf" H 1100 5650 50  0001 C CNN
	1    1100 5650
	1    0    0    -1  
$EndComp
$Comp
L nRF52832_qfaa-eagle-import:CAPACITOR_0402_N C15
U 1 1
P 950 5100
F 0 "C15" H 1010 5115 59  0000 L BNN
F 1 "100nF" H 1010 4915 59  0000 L BNN
F 2 "Capacitor_SMD:C_0402_1005Metric" H 950 5100 50  0001 C CNN
F 3 "" H 950 5100 50  0001 C CNN
F 4 "C1525" H 950 5100 50  0001 C CNN "LCSC"
	1    950  5100
	0    1    1    0   
$EndComp
$Comp
L nRF52832_qfaa-eagle-import:GND #GND014
U 1 1
P 650 5100
F 0 "#GND014" H 650 5100 50  0001 C CNN
F 1 "GND" H 550 5000 59  0000 L BNN
F 2 "" H 650 5100 50  0001 C CNN
F 3 "" H 650 5100 50  0001 C CNN
	1    650  5100
	0    1    -1   0   
$EndComp
Wire Wire Line
	1100 5350 1100 5100
Connection ~ 1100 5100
Wire Wire Line
	1100 5100 1050 5100
Wire Wire Line
	1100 6000 1100 5950
Wire Wire Line
	5300 5100 5300 5900
Connection ~ 1100 6000
Text Label 1750 5750 0    50   ~ 0
PDM_DATA
Text Label 1750 5650 0    50   ~ 0
PDM_CLK
Wire Wire Line
	1500 5750 2200 5750
Wire Wire Line
	1500 5650 2200 5650
Wire Wire Line
	1700 5550 1500 5550
Wire Wire Line
	1700 6000 1700 5550
Wire Wire Line
	1100 6000 1700 6000
Text Label 5800 2200 1    50   ~ 0
PDM_DATA
Text Label 5900 2200 1    50   ~ 0
PDM_CLK
$Sheet
S 250  3200 1000 300 
U 61764C1F
F0 "Power" 50
F1 "power.sch" 50
$EndSheet
$Comp
L power:VSS #PWR01
U 1 1
P 650 650
F 0 "#PWR01" H 650 500 50  0001 C CNN
F 1 "VSS" H 665 823 50  0000 C CNN
F 2 "" H 650 650 50  0001 C CNN
F 3 "" H 650 650 50  0001 C CNN
	1    650  650 
	1    0    0    -1  
$EndComp
$Comp
L power:VSS #PWR02
U 1 1
P 1200 2000
F 0 "#PWR02" H 1200 1850 50  0001 C CNN
F 1 "VSS" H 1215 2173 50  0000 C CNN
F 2 "" H 1200 2000 50  0001 C CNN
F 3 "" H 1200 2000 50  0001 C CNN
	1    1200 2000
	1    0    0    -1  
$EndComp
$Comp
L nRF52832_qfaa-eagle-import:GND #GND012
U 1 1
P 7900 4500
F 0 "#GND012" H 7900 4500 50  0001 C CNN
F 1 "GND" H 7800 4400 59  0000 L BNN
F 2 "" H 7900 4500 50  0001 C CNN
F 3 "" H 7900 4500 50  0001 C CNN
	1    7900 4500
	-1   0    0    -1  
$EndComp
Text GLabel 2200 2000 2    50   Input ~ 0
DBG_POWER_LATCH
Wire Wire Line
	2000 2000 2200 2000
Connection ~ 2000 2000
Text GLabel 6200 2150 1    50   Input ~ 0
MAIN_BUTTON
Text GLabel 6100 2150 1    50   Input ~ 0
DBG_POWER_LATCH
Text GLabel 3750 3700 0    50   Input ~ 0
VBAT_LEVEL
Wire Wire Line
	3750 3700 4400 3700
Text GLabel 6000 2150 1    50   Input ~ 0
MCU_POWER_LATCH
Wire Wire Line
	6000 2600 6000 2150
Wire Wire Line
	6100 2600 6100 2150
Wire Wire Line
	6200 2600 6200 2150
$Comp
L Device:R_Pack04 RN1
U 1 1
P 7850 6650
F 0 "RN1" V 7433 6650 50  0000 C CNN
F 1 "R_Pack04" V 7524 6650 50  0000 C CNN
F 2 "Resistor_SMD:R_Array_Convex_4x0402" V 8125 6650 50  0001 C CNN
F 3 "~" H 7850 6650 50  0001 C CNN
F 4 "C25726" V 7850 6650 50  0001 C CNN "LCSC"
	1    7850 6650
	0    1    1    0   
$EndComp
Wire Wire Line
	650  650  650  900 
Wire Wire Line
	650  900  850  900 
Connection ~ 1850 1200
Wire Wire Line
	1850 900  2150 900 
Connection ~ 1850 900 
Connection ~ 2150 900 
Wire Wire Line
	2500 900  2150 900 
Text GLabel 2500 900  2    50   Input ~ 0
MAIN_BUTTON
Wire Wire Line
	2150 1200 1850 1200
$Comp
L Device:R R1
U 1 1
P 1850 1050
F 0 "R1" H 1920 1096 50  0000 L CNN
F 1 "100K" H 1920 1005 50  0000 L CNN
F 2 "Resistor_SMD:R_0402_1005Metric" V 1780 1050 50  0001 C CNN
F 3 "~" H 1850 1050 50  0001 C CNN
F 4 "C25741" H 1850 1050 50  0001 C CNN "LCSC"
	1    1850 1050
	-1   0    0    -1  
$EndComp
$Comp
L nRF52832_qfaa-eagle-import:GND #GND02
U 1 1
P 1850 1300
F 0 "#GND02" H 1850 1300 50  0001 C CNN
F 1 "GND" H 1750 1200 59  0000 L BNN
F 2 "" H 1850 1300 50  0001 C CNN
F 3 "" H 1850 1300 50  0001 C CNN
	1    1850 1300
	-1   0    0    -1  
$EndComp
$Comp
L nRF52832_qfaa-eagle-import:CAPACITOR_0402_N C3
U 1 1
P 2150 1000
F 0 "C3" H 2210 1015 59  0000 L BNN
F 1 "100nF" H 2210 815 59  0000 L BNN
F 2 "Capacitor_SMD:C_0402_1005Metric" H 2150 1000 50  0001 C CNN
F 3 "" H 2150 1000 50  0001 C CNN
F 4 "C1525" H 2150 1000 50  0001 C CNN "LCSC"
	1    2150 1000
	1    0    0    -1  
$EndComp
$Comp
L Mechanical:MountingHole H1
U 1 1
P 8450 700
F 0 "H1" H 8550 746 50  0000 L CNN
F 1 "MountingHole" H 8550 655 50  0000 L CNN
F 2 "nRF52832_qfaa:MountingHole_1mm" H 8450 700 50  0001 C CNN
F 3 "~" H 8450 700 50  0001 C CNN
	1    8450 700 
	1    0    0    -1  
$EndComp
$Comp
L Mechanical:MountingHole H2
U 1 1
P 8450 950
F 0 "H2" H 8550 996 50  0000 L CNN
F 1 "MountingHole" H 8550 905 50  0000 L CNN
F 2 "nRF52832_qfaa:MountingHole_1mm" H 8450 950 50  0001 C CNN
F 3 "~" H 8450 950 50  0001 C CNN
	1    8450 950 
	1    0    0    -1  
$EndComp
Wire Wire Line
	3650 2950 3650 3300
Wire Wire Line
	3650 3300 4400 3300
Wire Wire Line
	5100 1900 5100 2600
Wire Wire Line
	4650 1900 5100 1900
Wire Wire Line
	6900 3900 8400 3900
Connection ~ 8400 3900
$Comp
L nRF52832_qfaa-eagle-import:CAPACITOR_0402_N C22
U 1 1
P 9000 4250
F 0 "C22" H 9060 4265 59  0000 L BNN
F 1 "DNP" H 9050 4350 59  0000 L BNN
F 2 "Capacitor_SMD:C_0402_1005Metric" H 9000 4250 50  0001 C CNN
F 3 "" H 9000 4250 50  0001 C CNN
F 4 "C88902" H 9000 4250 50  0001 C CNN "LCSC"
	1    9000 4250
	-1   0    0    1   
$EndComp
$Comp
L nRF52832_qfaa-eagle-import:GND #GND0102
U 1 1
P 9000 4600
F 0 "#GND0102" H 9000 4600 50  0001 C CNN
F 1 "GND" H 8900 4500 59  0000 L BNN
F 2 "" H 9000 4600 50  0001 C CNN
F 3 "" H 9000 4600 50  0001 C CNN
	1    9000 4600
	-1   0    0    -1  
$EndComp
Wire Wire Line
	9000 4350 9000 4500
Wire Wire Line
	9000 4050 9000 3900
$Comp
L Connector:TestPoint TP5
U 1 1
P 9000 3900
F 0 "TP5" V 8954 4088 50  0000 L CNN
F 1 "Antenna" V 9045 4088 50  0000 L CNN
F 2 "TestPoint:TestPoint_Pad_D1.0mm" H 9200 3900 50  0001 C CNN
F 3 "~" H 9200 3900 50  0001 C CNN
	1    9000 3900
	0    1    1    0   
$EndComp
Connection ~ 9000 3900
Text Label 5500 5850 1    50   ~ 0
LED_BLUE
Text Label 5600 5850 1    50   ~ 0
LED_GREEN
Wire Wire Line
	5900 1800 5900 2600
Wire Wire Line
	5800 2600 5800 1800
Wire Wire Line
	5800 5100 5800 6000
Wire Wire Line
	5700 5100 5700 6000
$Comp
L Connector:TestPoint TP6
U 1 1
P 10700 5050
F 0 "TP6" H 10758 5122 50  0000 L CNN
F 1 "TestPoint" H 10758 5077 50  0001 L CNN
F 2 "TestPoint:TestPoint_Pad_D1.0mm" H 10900 5050 50  0001 C CNN
F 3 "~" H 10900 5050 50  0001 C CNN
	1    10700 5050
	1    0    0    -1  
$EndComp
$Comp
L Connector:TestPoint TP7
U 1 1
P 11000 5050
F 0 "TP7" H 11058 5122 50  0000 L CNN
F 1 "TestPoint" H 11058 5077 50  0001 L CNN
F 2 "TestPoint:TestPoint_Pad_D1.0mm" H 11200 5050 50  0001 C CNN
F 3 "~" H 11200 5050 50  0001 C CNN
	1    11000 5050
	1    0    0    -1  
$EndComp
$Comp
L Connector:TestPoint TP8
U 1 1
P 11350 5050
F 0 "TP8" H 11408 5122 50  0000 L CNN
F 1 "TestPoint" H 11408 5077 50  0001 L CNN
F 2 "TestPoint:TestPoint_Pad_D1.0mm" H 11550 5050 50  0001 C CNN
F 3 "~" H 11550 5050 50  0001 C CNN
	1    11350 5050
	1    0    0    -1  
$EndComp
Wire Wire Line
	10700 5300 10700 5050
Wire Wire Line
	9900 5300 10700 5300
Wire Wire Line
	11000 5400 11000 5050
Wire Wire Line
	9900 5400 11000 5400
Wire Wire Line
	11350 5500 11350 5050
Wire Wire Line
	10250 5500 11350 5500
$Comp
L _button:KMR221GLFS S1
U 1 1
P 1150 900
F 0 "S1" H 1150 1122 50  0000 C CNN
F 1 "KMR221GLFS" H 1150 1031 50  0000 C CNN
F 2 "SW_KMR221GLFS" H 1150 900 50  0001 L BNN
F 3 "" H 1150 900 50  0001 L BNN
F 4 "C72443" H 1150 900 50  0001 C CNN "LCSC"
	1    1150 900 
	1    0    0    -1  
$EndComp
Wire Wire Line
	1450 900  1850 900 
$Comp
L nRF52832_qfaa-eagle-import:GND #GND0103
U 1 1
P 1450 1100
F 0 "#GND0103" H 1450 1100 50  0001 C CNN
F 1 "GND" H 1350 1000 59  0000 L BNN
F 2 "" H 1450 1100 50  0001 C CNN
F 3 "" H 1450 1100 50  0001 C CNN
	1    1450 1100
	-1   0    0    -1  
$EndComp
$EndSCHEMATC
